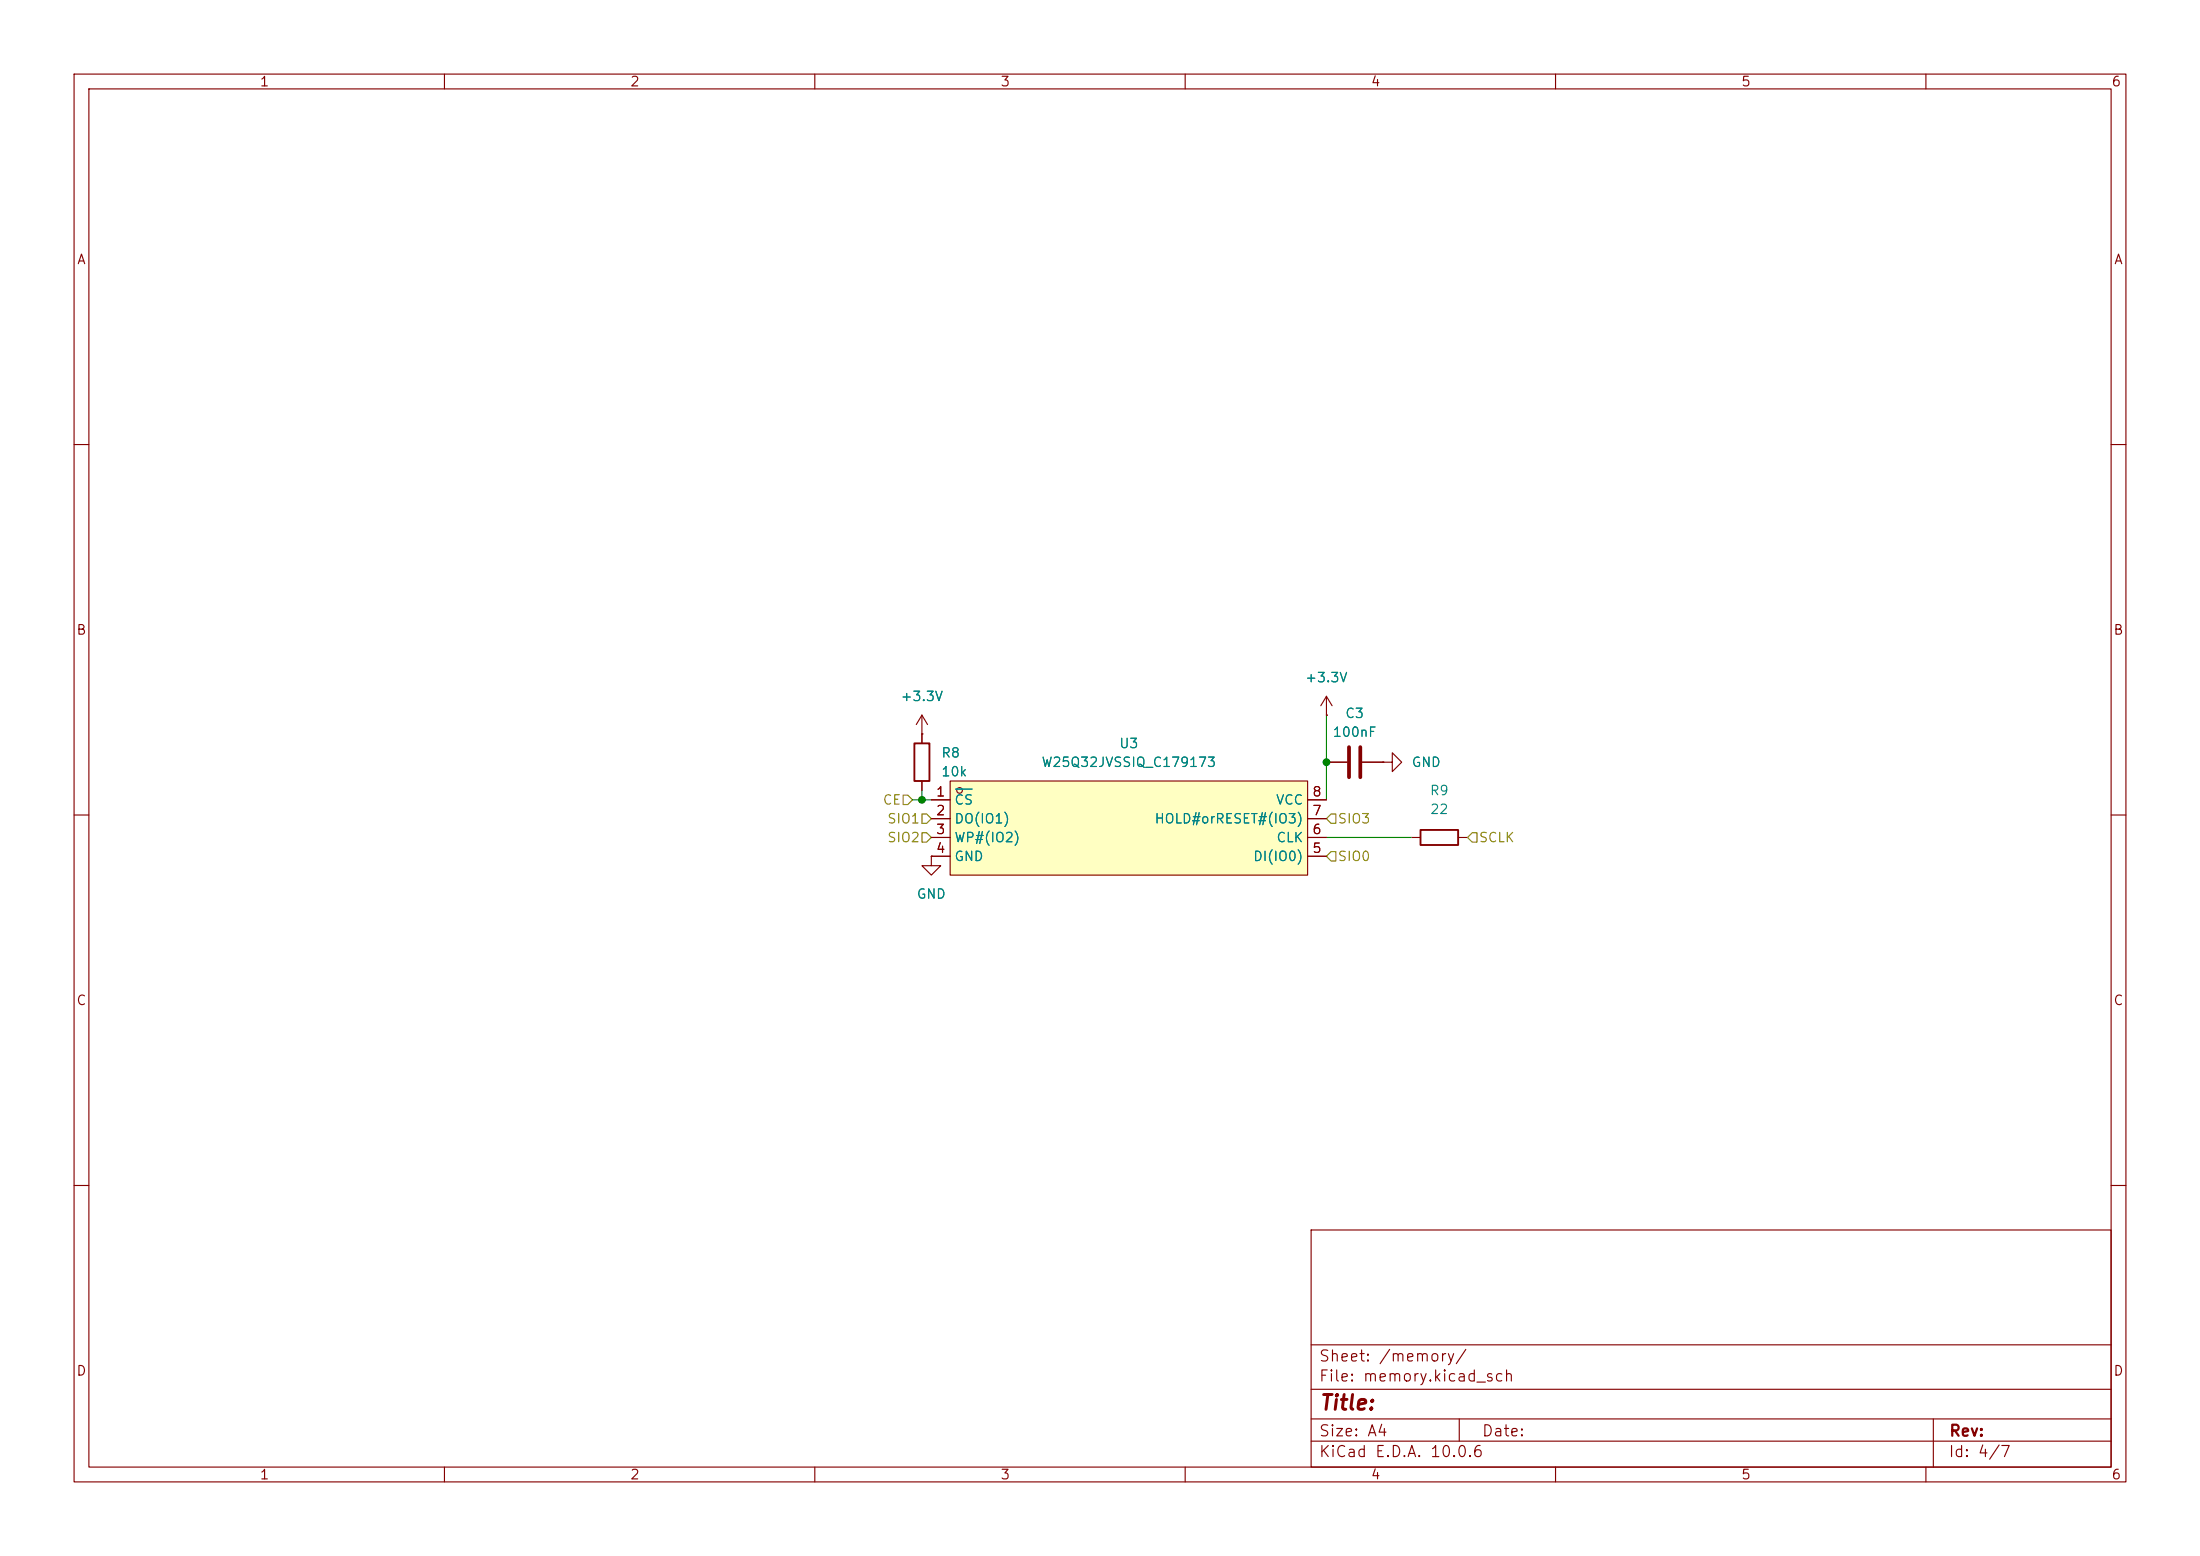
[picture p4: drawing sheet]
(kicad_sch
 (version 20260306)
 (generator "eeschema")
 (generator_version "10.0")
 (paper "A4")
 (lib_symbols
  (symbol "Device:C"
   (pin_numbers (hide yes))
   (pin_names
    (offset 0.254)) (exclude_from_sim no) (in_bom yes) (on_board yes)
   (in_pos_files yes)
   (duplicate_pin_numbers_are_jumpers no)
   (property "Reference" "C" (at 0.635 2.54 0) (show_name no) (do_not_autoplace no) (effects (font (size 1.27 1.27)) (justify left)))
   (property "Value" "C" (at 0.635 -2.54 0) (show_name no) (do_not_autoplace no) (effects (font (size 1.27 1.27)) (justify left)))
   (property "Footprint" "" (at 0.9652 -3.81 0) (show_name no) (do_not_autoplace no) (hide yes) (effects (font (size 1.27 1.27))))
   (property "Datasheet" "" (at 0 0 0) (show_name no) (do_not_autoplace no) (hide yes) (effects (font (size 1.27 1.27))))
   (property "Description" "Unpolarized capacitor" (at 0 0 0) (show_name no) (do_not_autoplace no) (hide yes) (effects (font (size 1.27 1.27))))
   (symbol "C_0_1"
    (polyline (pts (xy -2.032 0.762) (xy 2.032 0.762)) (stroke (width 0.508) (type default)) (fill (type none)))
    (polyline (pts (xy -2.032 -0.762) (xy 2.032 -0.762)) (stroke (width 0.508) (type default)) (fill (type none))))
   (symbol "C_1_1"
    (pin passive line (at 0 3.81 270) (length 2.794) (name "" (effects (font (size 1.27 1.27)))) (number "1" (effects (font (size 1.27 1.27)))))
    (pin passive line (at 0 -3.81 90) (length 2.794) (name "" (effects (font (size 1.27 1.27)))) (number "2" (effects (font (size 1.27 1.27))))))
   (embedded_fonts no))
  (symbol "Device:R"
   (pin_numbers (hide yes))
   (pin_names
    (offset 0)) (exclude_from_sim no) (in_bom yes) (on_board yes)
   (in_pos_files yes)
   (duplicate_pin_numbers_are_jumpers no)
   (property "Reference" "R" (at 2.032 0 90) (show_name no) (do_not_autoplace no) (effects (font (size 1.27 1.27))))
   (property "Value" "R" (at 0 0 90) (show_name no) (do_not_autoplace no) (effects (font (size 1.27 1.27))))
   (property "Footprint" "" (at -1.778 0 90) (show_name no) (do_not_autoplace no) (hide yes) (effects (font (size 1.27 1.27))))
   (property "Datasheet" "" (at 0 0 0) (show_name no) (do_not_autoplace no) (hide yes) (effects (font (size 1.27 1.27))))
   (property "Description" "Resistor" (at 0 0 0) (show_name no) (do_not_autoplace no) (hide yes) (effects (font (size 1.27 1.27))))
   (symbol "R_0_1"
    (rectangle (start -1.016 -2.54) (end 1.016 2.54) (stroke (width 0.254) (type default)) (fill (type none))))
   (symbol "R_1_1"
    (pin passive line (at 0 3.81 270) (length 1.27) (name "" (effects (font (size 1.27 1.27)))) (number "1" (effects (font (size 1.27 1.27)))))
    (pin passive line (at 0 -3.81 90) (length 1.27) (name "" (effects (font (size 1.27 1.27)))) (number "2" (effects (font (size 1.27 1.27))))))
   (embedded_fonts no))
  (symbol "EasyKiCad:W25Q32JVSSIQ_C179173" (exclude_from_sim no) (in_bom yes) (on_board yes)
   (in_pos_files yes)
   (duplicate_pin_numbers_are_jumpers no)
   (property "Reference" "U" (at 0 8.89 0) (show_name no) (do_not_autoplace no) (effects (font (size 1.27 1.27))))
   (property "Value" "W25Q32JVSSIQ_C179173" (at 0 -8.89 0) (show_name no) (do_not_autoplace no) (effects (font (size 1.27 1.27))))
   (property "Footprint" "easyeda2kicad:SOIC-8_L5.3-W5.3-P1.27-LS8.0-BL" (at 0 -11.43 0) (show_name no) (do_not_autoplace no) (hide yes) (effects (font (size 1.27 1.27))))
   (property "Datasheet" "https://lcsc.com/product-detail/New-Arrivals_Winbond-Elec-W25Q32JVSSIQ_C179173.html" (at 0 -13.97 0) (show_name no) (do_not_autoplace no) (hide yes) (effects (font (size 1.27 1.27))))
   (property "Description" "" (at 0 0 0) (show_name no) (do_not_autoplace no) (hide yes) (effects (font (size 1.27 1.27))))
   (property "Manufacturer" "Winbond(华邦)" (at 0 -16.51 0) (show_name no) (do_not_autoplace no) (hide yes) (effects (font (size 1.27 1.27))))
   (property "MPN" "W25Q32JVSSIQ" (at 0 -19.05 0) (show_name no) (do_not_autoplace no) (hide yes) (effects (font (size 1.27 1.27))))
   (property "LCSC Part" "C179173" (at 0 -21.59 0) (show_name no) (do_not_autoplace no) (hide yes) (effects (font (size 1.27 1.27))))
   (symbol "W25Q32JVSSIQ_C179173_0_1"
    (rectangle (start -24.13 6.35) (end 24.13 -6.35) (stroke (width 0) (type default)) (fill (type background)))
    (circle (center -22.86 5.08) (radius 0.38) (stroke (width 0) (type default)) (fill (type none)))
    (pin unspecified line (at -26.67 3.81 0) (length 2.54) (name "~{CS}" (effects (font (size 1.27 1.27)))) (number "1" (effects (font (size 1.27 1.27)))))
    (pin unspecified line (at -26.67 1.27 0) (length 2.54) (name "DO(IO1)" (effects (font (size 1.27 1.27)))) (number "2" (effects (font (size 1.27 1.27)))))
    (pin unspecified line (at -26.67 -1.27 0) (length 2.54) (name "WP#(IO2)" (effects (font (size 1.27 1.27)))) (number "3" (effects (font (size 1.27 1.27)))))
    (pin unspecified line (at -26.67 -3.81 0) (length 2.54) (name "GND" (effects (font (size 1.27 1.27)))) (number "4" (effects (font (size 1.27 1.27)))))
    (pin unspecified line (at 26.67 -3.81 180) (length 2.54) (name "DI(IO0)" (effects (font (size 1.27 1.27)))) (number "5" (effects (font (size 1.27 1.27)))))
    (pin unspecified line (at 26.67 -1.27 180) (length 2.54) (name "CLK" (effects (font (size 1.27 1.27)))) (number "6" (effects (font (size 1.27 1.27)))))
    (pin unspecified line (at 26.67 1.27 180) (length 2.54) (name "HOLD#orRESET#(IO3)" (effects (font (size 1.27 1.27)))) (number "7" (effects (font (size 1.27 1.27)))))
    (pin unspecified line (at 26.67 3.81 180) (length 2.54) (name "VCC" (effects (font (size 1.27 1.27)))) (number "8" (effects (font (size 1.27 1.27))))))
   (embedded_fonts no))
  (symbol "power:+3.3V"
   (power global)
   (pin_numbers (hide yes))
   (pin_names
    (offset 0) (hide yes)) (exclude_from_sim no) (in_bom yes) (on_board yes)
   (in_pos_files yes)
   (duplicate_pin_numbers_are_jumpers no)
   (property "Reference" "#PWR" (at 0 -3.81 0) (show_name no) (do_not_autoplace no) (hide yes) (effects (font (size 1.27 1.27))))
   (property "Value" "+3.3V" (at 0 3.556 0) (show_name no) (do_not_autoplace no) (effects (font (size 1.27 1.27))))
   (property "Footprint" "" (at 0 0 0) (show_name no) (do_not_autoplace no) (hide yes) (effects (font (size 1.27 1.27))))
   (property "Datasheet" "" (at 0 0 0) (show_name no) (do_not_autoplace no) (hide yes) (effects (font (size 1.27 1.27))))
   (property "Description" "Power symbol creates a global label with name \"+3.3V\"" (at 0 0 0) (show_name no) (do_not_autoplace no) (hide yes) (effects (font (size 1.27 1.27))))
   (symbol "+3.3V_0_1"
    (polyline (pts (xy -0.762 1.27) (xy 0 2.54)) (stroke (width 0) (type default)) (fill (type none)))
    (polyline (pts (xy 0 2.54) (xy 0.762 1.27)) (stroke (width 0) (type default)) (fill (type none)))
    (polyline (pts (xy 0 0) (xy 0 2.54)) (stroke (width 0) (type default)) (fill (type none))))
   (symbol "+3.3V_1_1"
    (pin power_in line (at 0 0 90) (length 0) (name "" (effects (font (size 1.27 1.27)))) (number "1" (effects (font (size 1.27 1.27))))))
   (embedded_fonts no))
  (symbol "power:GND"
   (power global)
   (pin_numbers (hide yes))
   (pin_names
    (offset 0) (hide yes)) (exclude_from_sim no) (in_bom yes) (on_board yes)
   (in_pos_files yes)
   (duplicate_pin_numbers_are_jumpers no)
   (property "Reference" "#PWR" (at 0 -6.35 0) (show_name no) (do_not_autoplace no) (hide yes) (effects (font (size 1.27 1.27))))
   (property "Value" "GND" (at 0 -3.81 0) (show_name no) (do_not_autoplace no) (effects (font (size 1.27 1.27))))
   (property "Footprint" "" (at 0 0 0) (show_name no) (do_not_autoplace no) (hide yes) (effects (font (size 1.27 1.27))))
   (property "Datasheet" "" (at 0 0 0) (show_name no) (do_not_autoplace no) (hide yes) (effects (font (size 1.27 1.27))))
   (property "Description" "Power symbol creates a global label with name \"GND\" , ground" (at 0 0 0) (show_name no) (do_not_autoplace no) (hide yes) (effects (font (size 1.27 1.27))))
   (symbol "GND_0_1"
    (polyline (pts (xy 0 0) (xy 0 -1.27) (xy 1.27 -1.27) (xy 0 -2.54) (xy -1.27 -1.27) (xy 0 -1.27)) (stroke (width 0) (type default)) (fill (type none))))
   (symbol "GND_1_1"
    (pin power_in line (at 0 0 270) (length 0) (name "" (effects (font (size 1.27 1.27)))) (number "1" (effects (font (size 1.27 1.27))))))
   (embedded_fonts no)))
 (junction
  (at 179.07 102.87)
  (diameter 0)
  (color 0 0 0 0))
 (junction
  (at 124.46 107.95)
  (diameter 0)
  (color 0 0 0 0))
 (wire
  (pts (xy 190.5 113.03) (xy 179.07 113.03))
  (stroke (width 0) (type default)))
 (wire
  (pts (xy 179.07 102.87) (xy 179.07 107.95))
  (stroke (width 0) (type default)))
 (wire
  (pts (xy 124.46 107.95) (xy 125.73 107.95))
  (stroke (width 0) (type default)))
 (wire
  (pts (xy 124.46 106.68) (xy 124.46 107.95))
  (stroke (width 0) (type default)))
 (wire
  (pts (xy 123.19 107.95) (xy 124.46 107.95))
  (stroke (width 0) (type default)))
 (wire
  (pts (xy 179.07 96.52) (xy 179.07 102.87))
  (stroke (width 0) (type default)))
 (hierarchical_label "CE"
  (shape input)
  (at 123.19 107.95 180)
  (effects (font (size 1.27 1.27)) (justify right)))
 (hierarchical_label "SIO0"
  (shape input)
  (at 179.07 115.57 0)
  (effects (font (size 1.27 1.27)) (justify left)))
 (hierarchical_label "SCLK"
  (shape input)
  (at 198.12 113.03 0)
  (effects (font (size 1.27 1.27)) (justify left)))
 (hierarchical_label "SIO1"
  (shape input)
  (at 125.73 110.49 180)
  (effects (font (size 1.27 1.27)) (justify right)))
 (hierarchical_label "SIO2"
  (shape input)
  (at 125.73 113.03 180)
  (effects (font (size 1.27 1.27)) (justify right)))
 (hierarchical_label "SIO3"
  (shape input)
  (at 179.07 110.49 0)
  (effects (font (size 1.27 1.27)) (justify left)))
 (symbol
  (lib_id "power:GND")
  (at 125.73 115.57 0)
  (unit 1)
  (body_style 1)
  (exclude_from_sim no)
  (in_bom yes)
  (on_board yes)
  (in_pos_files yes)
  (dnp no)
  (fields_autoplaced yes)
  (property "Reference" "#PWR016" (at 125.73 121.92 0) (hide yes) (show_name no) (do_not_autoplace no) (effects (font (size 1.27 1.27))))
  (property "Value" "GND" (at 125.73 120.65 0) (show_name no) (do_not_autoplace no) (effects (font (size 1.27 1.27))))
  (property "Footprint" "" (at 125.73 115.57 0) (hide yes) (show_name no) (do_not_autoplace no) (effects (font (size 1.27 1.27))))
  (property "Datasheet" "" (at 125.73 115.57 0) (hide yes) (show_name no) (do_not_autoplace no) (effects (font (size 1.27 1.27))))
  (property "Description" "Power symbol creates a global label with name \"GND\" , ground" (at 125.73 115.57 0) (hide yes) (show_name no) (do_not_autoplace no) (effects (font (size 1.27 1.27))))
  (pin "1"))
 (symbol
  (lib_id "Device:R")
  (at 124.46 102.87 0)
  (unit 1)
  (body_style 1)
  (exclude_from_sim no)
  (in_bom yes)
  (on_board yes)
  (in_pos_files yes)
  (dnp no)
  (fields_autoplaced yes)
  (property "Reference" "R8" (at 127 101.5999 0) (show_name no) (do_not_autoplace no) (effects (font (size 1.27 1.27)) (justify left)))
  (property "Value" "10k" (at 127 104.1399 0) (show_name no) (do_not_autoplace no) (effects (font (size 1.27 1.27)) (justify left)))
  (property "Footprint" "Resistor_SMD:R_0603_1608Metric" (at 122.682 102.87 90) (hide yes) (show_name no) (do_not_autoplace no) (effects (font (size 1.27 1.27))))
  (property "Datasheet" "" (at 124.46 102.87 0) (hide yes) (show_name no) (do_not_autoplace no) (effects (font (size 1.27 1.27))))
  (property "Description" "Resistor" (at 124.46 102.87 0) (hide yes) (show_name no) (do_not_autoplace no) (effects (font (size 1.27 1.27))))
  (property "KLC_S3.3" "" (at 124.46 102.87 0) (hide yes) (show_name no) (do_not_autoplace no) (effects (font (size 1.27 1.27))))
  (property "KLC_S4.1" "" (at 124.46 102.87 0) (hide yes) (show_name no) (do_not_autoplace no) (effects (font (size 1.27 1.27))))
  (property "KLC_S4.2_DVDD" "" (at 124.46 102.87 0) (hide yes) (show_name no) (do_not_autoplace no) (effects (font (size 1.27 1.27))))
  (property "KLC_S4.2_VREG_VOUT" "" (at 124.46 102.87 0) (hide yes) (show_name no) (do_not_autoplace no) (effects (font (size 1.27 1.27))))
  (property "LCSC Part" "C98220" (at 124.46 102.87 0) (hide yes) (show_name no) (do_not_autoplace no) (effects (font (size 1.27 1.27))))
  (pin "2")
  (pin "1"))
 (symbol
  (lib_id "power:+3.3V")
  (at 179.07 96.52 0)
  (unit 1)
  (body_style 1)
  (exclude_from_sim no)
  (in_bom yes)
  (on_board yes)
  (in_pos_files yes)
  (dnp no)
  (fields_autoplaced yes)
  (property "Reference" "#PWR017" (at 179.07 100.33 0) (hide yes) (show_name no) (do_not_autoplace no) (effects (font (size 1.27 1.27))))
  (property "Value" "+3.3V" (at 179.07 91.44 0) (show_name no) (do_not_autoplace no) (effects (font (size 1.27 1.27))))
  (property "Footprint" "" (at 179.07 96.52 0) (hide yes) (show_name no) (do_not_autoplace no) (effects (font (size 1.27 1.27))))
  (property "Datasheet" "" (at 179.07 96.52 0) (hide yes) (show_name no) (do_not_autoplace no) (effects (font (size 1.27 1.27))))
  (property "Description" "Power symbol creates a global label with name \"+3.3V\"" (at 179.07 96.52 0) (hide yes) (show_name no) (do_not_autoplace no) (effects (font (size 1.27 1.27))))
  (pin "1"))
 (symbol
  (lib_id "power:+3.3V")
  (at 124.46 99.06 0)
  (unit 1)
  (body_style 1)
  (exclude_from_sim no)
  (in_bom yes)
  (on_board yes)
  (in_pos_files yes)
  (dnp no)
  (fields_autoplaced yes)
  (property "Reference" "#PWR015" (at 124.46 102.87 0) (hide yes) (show_name no) (do_not_autoplace no) (effects (font (size 1.27 1.27))))
  (property "Value" "+3.3V" (at 124.46 93.98 0) (show_name no) (do_not_autoplace no) (effects (font (size 1.27 1.27))))
  (property "Footprint" "" (at 124.46 99.06 0) (hide yes) (show_name no) (do_not_autoplace no) (effects (font (size 1.27 1.27))))
  (property "Datasheet" "" (at 124.46 99.06 0) (hide yes) (show_name no) (do_not_autoplace no) (effects (font (size 1.27 1.27))))
  (property "Description" "Power symbol creates a global label with name \"+3.3V\"" (at 124.46 99.06 0) (hide yes) (show_name no) (do_not_autoplace no) (effects (font (size 1.27 1.27))))
  (pin "1"))
 (symbol
  (lib_id "power:GND")
  (at 186.69 102.87 90)
  (unit 1)
  (body_style 1)
  (exclude_from_sim no)
  (in_bom yes)
  (on_board yes)
  (in_pos_files yes)
  (dnp no)
  (fields_autoplaced yes)
  (property "Reference" "#PWR018" (at 193.04 102.87 0) (hide yes) (show_name no) (do_not_autoplace no) (effects (font (size 1.27 1.27))))
  (property "Value" "GND" (at 190.5 102.8699 90) (show_name no) (do_not_autoplace no) (effects (font (size 1.27 1.27)) (justify right)))
  (property "Footprint" "" (at 186.69 102.87 0) (hide yes) (show_name no) (do_not_autoplace no) (effects (font (size 1.27 1.27))))
  (property "Datasheet" "" (at 186.69 102.87 0) (hide yes) (show_name no) (do_not_autoplace no) (effects (font (size 1.27 1.27))))
  (property "Description" "Power symbol creates a global label with name \"GND\" , ground" (at 186.69 102.87 0) (hide yes) (show_name no) (do_not_autoplace no) (effects (font (size 1.27 1.27))))
  (pin "1"))
 (symbol
  (lib_id "EasyKiCad:W25Q32JVSSIQ_C179173")
  (at 152.4 111.76 0)
  (unit 1)
  (body_style 1)
  (exclude_from_sim no)
  (in_bom yes)
  (on_board yes)
  (in_pos_files yes)
  (dnp no)
  (fields_autoplaced yes)
  (property "Reference" "U3" (at 152.4 100.33 0) (show_name no) (do_not_autoplace no) (effects (font (size 1.27 1.27))))
  (property "Value" "W25Q32JVSSIQ_C179173" (at 152.4 102.87 0) (show_name no) (do_not_autoplace no) (effects (font (size 1.27 1.27))))
  (property "Footprint" "easyeda2kicad:SOIC-8_L5.3-W5.3-P1.27-LS8.0-BL" (at 152.4 123.19 0) (hide yes) (show_name no) (do_not_autoplace no) (effects (font (size 1.27 1.27))))
  (property "Datasheet" "https://lcsc.com/product-detail/New-Arrivals_Winbond-Elec-W25Q32JVSSIQ_C179173.html" (at 152.4 125.73 0) (hide yes) (show_name no) (do_not_autoplace no) (effects (font (size 1.27 1.27))))
  (property "Description" "" (at 152.4 111.76 0) (hide yes) (show_name no) (do_not_autoplace no) (effects (font (size 1.27 1.27))))
  (property "Manufacturer" "Winbond(华邦)" (at 152.4 128.27 0) (hide yes) (show_name no) (do_not_autoplace no) (effects (font (size 1.27 1.27))))
  (property "MPN" "W25Q32JVSSIQ" (at 152.4 130.81 0) (hide yes) (show_name no) (do_not_autoplace no) (effects (font (size 1.27 1.27))))
  (property "LCSC Part" "C179173" (at 152.4 133.35 0) (hide yes) (show_name no) (do_not_autoplace no) (effects (font (size 1.27 1.27))))
  (property "KLC_S3.3" "" (at 152.4 111.76 0) (hide yes) (show_name no) (do_not_autoplace no) (effects (font (size 1.27 1.27))))
  (property "KLC_S4.1" "" (at 152.4 111.76 0) (hide yes) (show_name no) (do_not_autoplace no) (effects (font (size 1.27 1.27))))
  (property "KLC_S4.2_DVDD" "" (at 152.4 111.76 0) (hide yes) (show_name no) (do_not_autoplace no) (effects (font (size 1.27 1.27))))
  (property "KLC_S4.2_VREG_VOUT" "" (at 152.4 111.76 0) (hide yes) (show_name no) (do_not_autoplace no) (effects (font (size 1.27 1.27))))
  (pin "1")
  (pin "7")
  (pin "5")
  (pin "6")
  (pin "4")
  (pin "2")
  (pin "3")
  (pin "8"))
 (symbol
  (lib_id "Device:R")
  (at 194.31 113.03 270)
  (mirror x)
  (unit 1)
  (body_style 1)
  (exclude_from_sim no)
  (in_bom yes)
  (on_board yes)
  (in_pos_files yes)
  (dnp no)
  (fields_autoplaced yes)
  (property "Reference" "R9" (at 194.31 106.68 90) (show_name no) (do_not_autoplace no) (effects (font (size 1.27 1.27))))
  (property "Value" "22" (at 194.31 109.22 90) (show_name no) (do_not_autoplace no) (effects (font (size 1.27 1.27))))
  (property "Footprint" "Resistor_SMD:R_0603_1608Metric" (at 194.31 114.808 90) (hide yes) (show_name no) (do_not_autoplace no) (effects (font (size 1.27 1.27))))
  (property "Datasheet" "" (at 194.31 113.03 0) (hide yes) (show_name no) (do_not_autoplace no) (effects (font (size 1.27 1.27))))
  (property "Description" "Resistor" (at 194.31 113.03 0) (hide yes) (show_name no) (do_not_autoplace no) (effects (font (size 1.27 1.27))))
  (property "KLC_S3.3" "" (at 194.31 113.03 90) (hide yes) (show_name no) (do_not_autoplace no) (effects (font (size 1.27 1.27))))
  (property "KLC_S4.1" "" (at 194.31 113.03 90) (hide yes) (show_name no) (do_not_autoplace no) (effects (font (size 1.27 1.27))))
  (property "KLC_S4.2_DVDD" "" (at 194.31 113.03 90) (hide yes) (show_name no) (do_not_autoplace no) (effects (font (size 1.27 1.27))))
  (property "KLC_S4.2_VREG_VOUT" "" (at 194.31 113.03 90) (hide yes) (show_name no) (do_not_autoplace no) (effects (font (size 1.27 1.27))))
  (property "LCSC Part" "C23345" (at 194.31 113.03 90) (hide yes) (show_name no) (do_not_autoplace no) (effects (font (size 1.27 1.27))))
  (pin "2")
  (pin "1"))
 (symbol
  (lib_id "Device:C")
  (at 182.88 102.87 90)
  (unit 1)
  (body_style 1)
  (exclude_from_sim no)
  (in_bom yes)
  (on_board yes)
  (in_pos_files yes)
  (dnp no)
  (property "Reference" "C3" (at 182.88 96.266 90) (show_name no) (do_not_autoplace no) (effects (font (size 1.27 1.27))))
  (property "Value" "100nF" (at 182.88 98.806 90) (show_name no) (do_not_autoplace no) (effects (font (size 1.27 1.27))))
  (property "Footprint" "Capacitor_SMD:C_0603_1608Metric" (at 186.69 101.9048 0) (hide yes) (show_name no) (do_not_autoplace no) (effects (font (size 1.27 1.27))))
  (property "Datasheet" "" (at 182.88 102.87 0) (hide yes) (show_name no) (do_not_autoplace no) (effects (font (size 1.27 1.27))))
  (property "Description" "Unpolarized capacitor" (at 182.88 102.87 0) (hide yes) (show_name no) (do_not_autoplace no) (effects (font (size 1.27 1.27))))
  (property "KLC_S3.3" "" (at 182.88 102.87 90) (hide yes) (show_name no) (do_not_autoplace no) (effects (font (size 1.27 1.27))))
  (property "KLC_S4.1" "" (at 182.88 102.87 90) (hide yes) (show_name no) (do_not_autoplace no) (effects (font (size 1.27 1.27))))
  (property "KLC_S4.2_DVDD" "" (at 182.88 102.87 90) (hide yes) (show_name no) (do_not_autoplace no) (effects (font (size 1.27 1.27))))
  (property "KLC_S4.2_VREG_VOUT" "" (at 182.88 102.87 90) (hide yes) (show_name no) (do_not_autoplace no) (effects (font (size 1.27 1.27))))
  (property "LCSC Part" "C1591" (at 182.88 102.87 90) (hide yes) (show_name no) (do_not_autoplace no) (effects (font (size 1.27 1.27))))
  (pin "2")
  (pin "1")))
